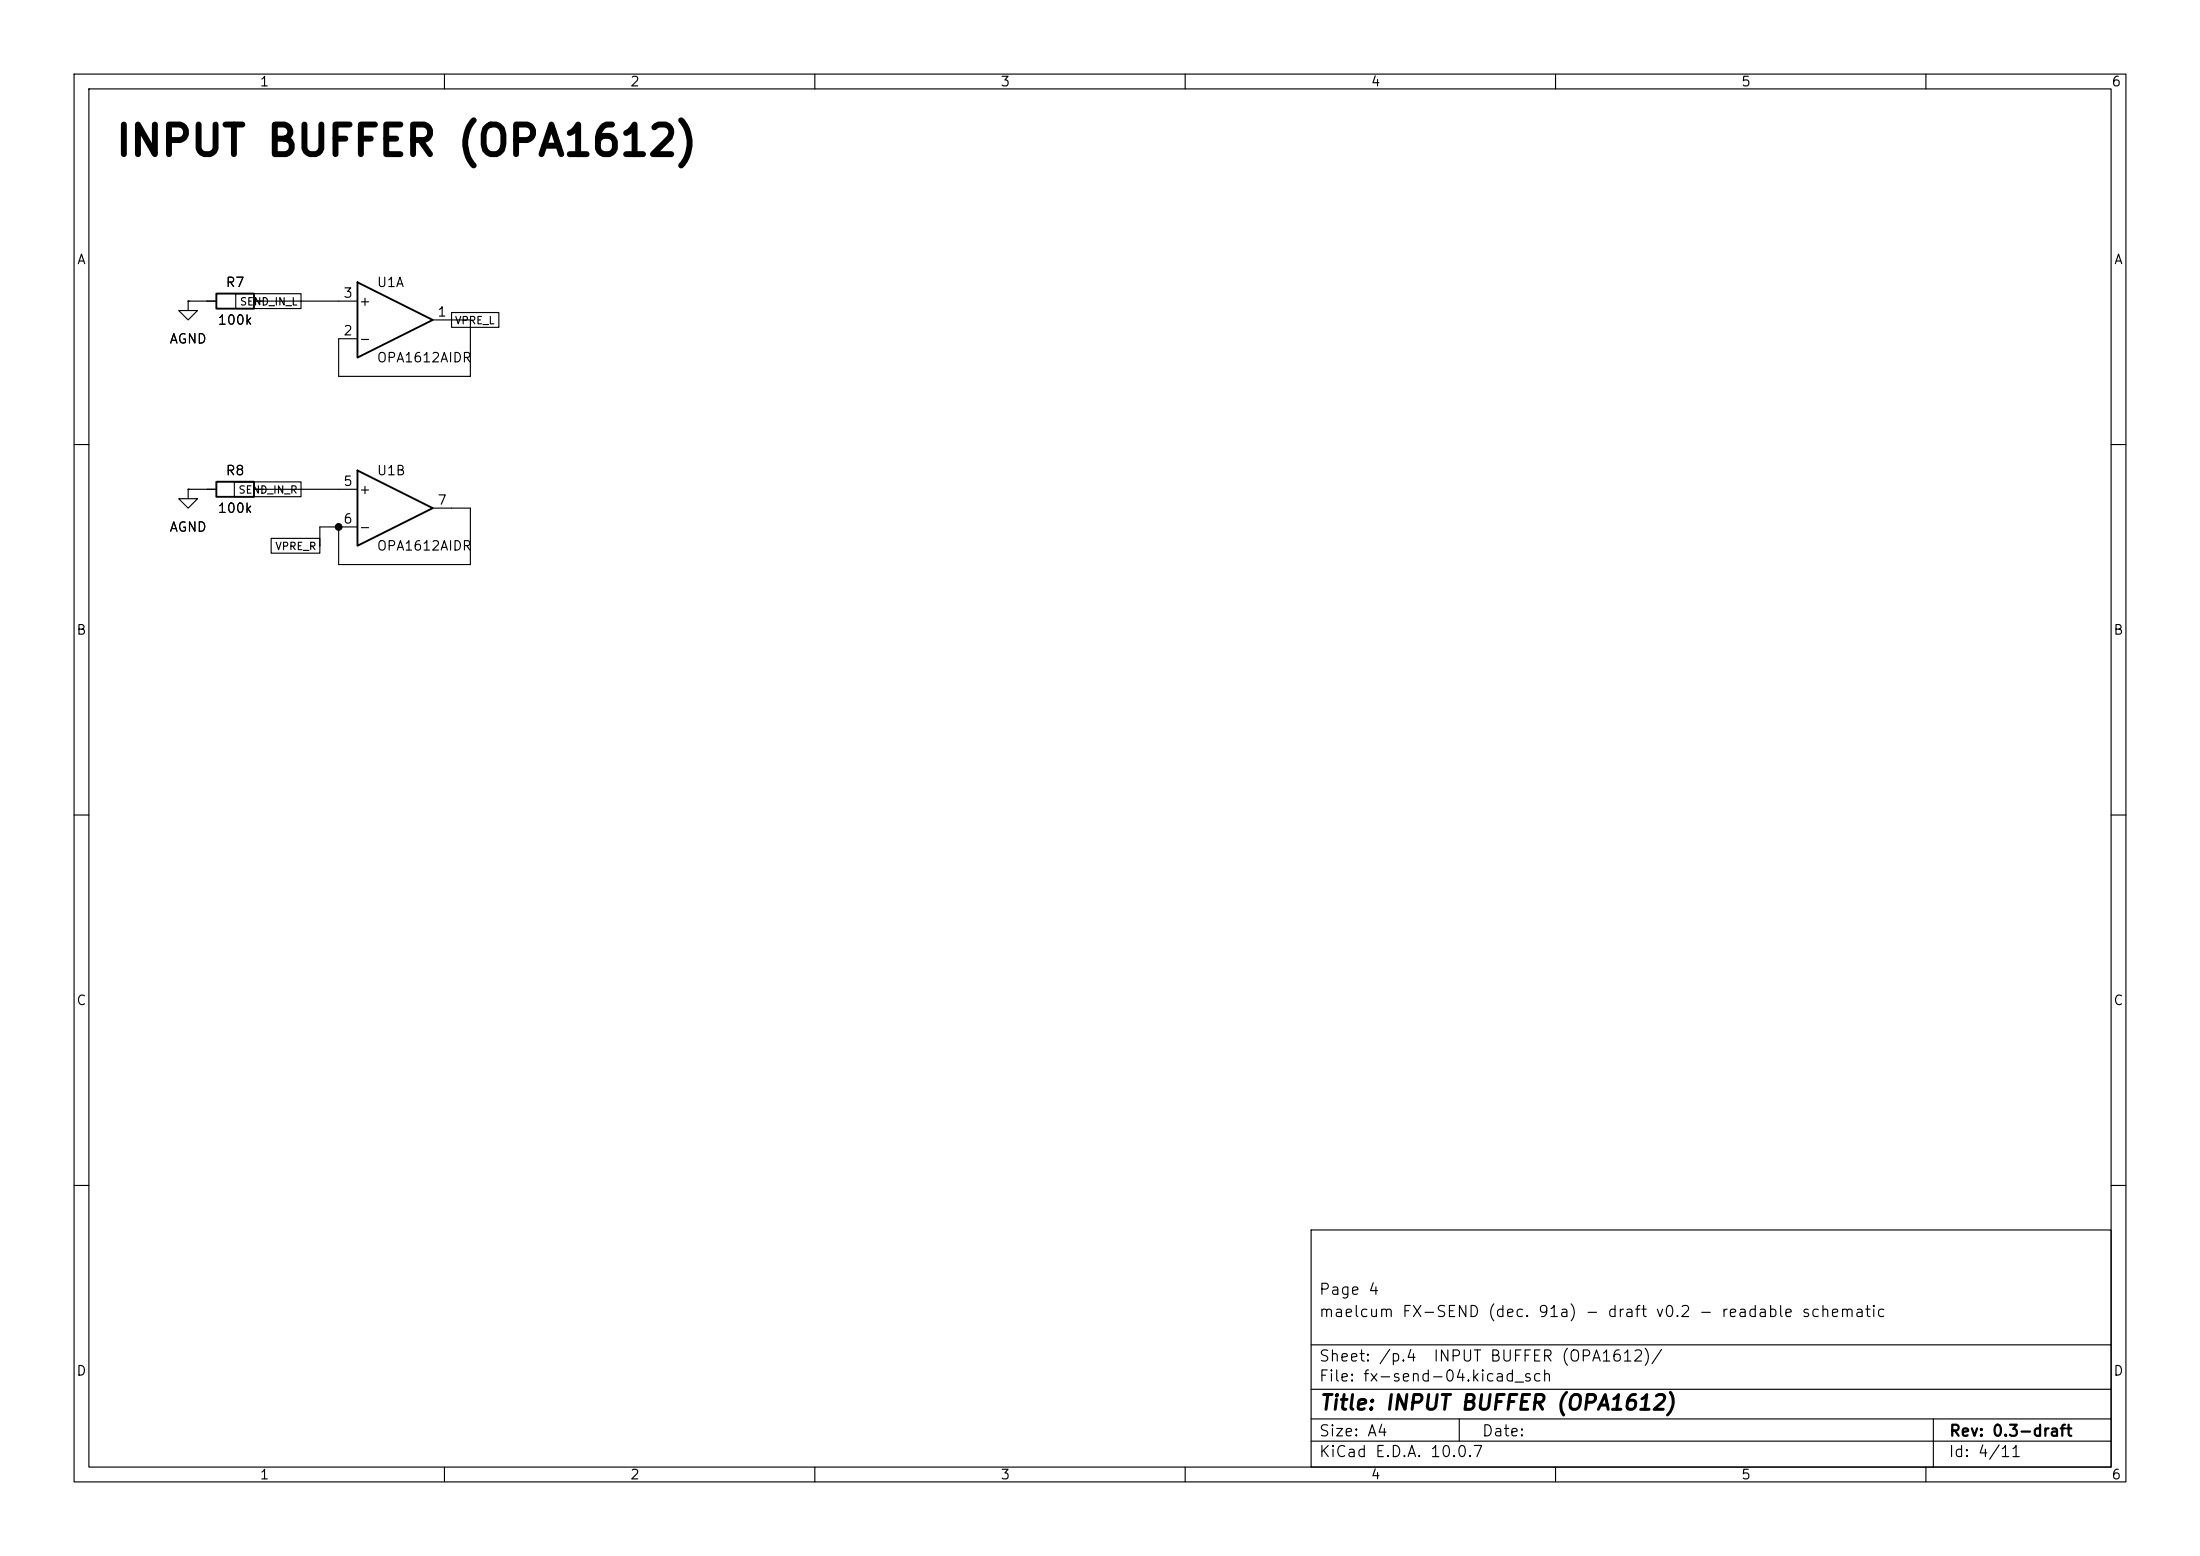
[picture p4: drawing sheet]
(kicad_sch
 (version 20260101)
 (generator "eeschema")
 (generator_version "10.0")
 (paper "A4")
 (title_block
  (title "INPUT BUFFER (OPA1612)")
  (rev "0.3-draft")
  (comment 1 "maelcum FX-SEND (dec. 91a) - draft v0.2 - readable schematic")
  (comment 2 "Page 4"))
 (lib_symbols
  (symbol
   "Amplifier_Operational:OPA1612AxD"
   (pin_names
    (offset 0.127)) (exclude_from_sim no) (in_bom yes) (on_board yes)
   (in_pos_files yes)
   (duplicate_pin_numbers_are_jumpers no)
   (property
    "Reference"
    "U" (at 0 5.08 0) (show_name no) (do_not_autoplace no) (effects (font (size 1.27 1.27)) (justify left)))
   (property
    "Value"
    "OPA1612AxD" (at 0 -5.08 0) (show_name no) (do_not_autoplace no) (effects (font (size 1.27 1.27)) (justify left)))
   (property
    "Footprint"
    "" (at 0 0 0) (show_name no) (do_not_autoplace no) (hide yes) (effects (font (size 1.27 1.27))))
   (property
    "Datasheet"
    "http://www.ti.com/lit/ds/symlink/opa1612.pdf" (at 0 0 0) (show_name no) (do_not_autoplace no) (hide yes) (effects (font (size 1.27 1.27))))
   (property
    "Description"
    "Dual SoundPlus High Performance, Bipolar-Input Audio Operational Amplifiers, SOIC-8" (at 0 0 0) (show_name no) (do_not_autoplace no) (hide yes) (effects (font (size 1.27 1.27))))
   (property
    "ki_locked"
    "" (at 0 0 0) (show_name no) (do_not_autoplace no) (effects (font (size 1.27 1.27))))
   (property
    "ki_keywords"
    "dual opamp" (at 0 0 0) (show_name no) (do_not_autoplace no) (hide yes) (effects (font (size 1.27 1.27))))
   (property
    "ki_fp_filters"
    "SOIC*3.9x4.9mm*P1.27mm* DIP*W7.62mm* TO*99* OnSemi*Micro8* TSSOP*3x3mm*P0.65mm* TSSOP*4.4x3mm*P0.65mm* MSOP*3x3mm*P0.65mm* SSOP*3.9x4.9mm*P0.635mm* LFCSP*2x2mm*P0.5mm* *SIP* SOIC*5.3x6.2mm*P1.27mm*" (at 0 0 0) (show_name no) (do_not_autoplace no) (hide yes) (effects (font (size 1.27 1.27))))
   (symbol
    "OPA1612AxD_1_1"
    (polyline (pts (xy -5.08 5.08) (xy 5.08 0) (xy -5.08 -5.08) (xy -5.08 5.08)) (stroke (width 0.254) (type default)) (fill (type background)))
    (pin
    output
    line (at 7.62 0 180) (length 2.54) (name
    "" (effects (font (size 1.27 1.27)))) (number
    "1" (effects (font (size 1.27 1.27)))))
    (pin
    input
    line (at -7.62 -2.54 0) (length 2.54) (name
    "-" (effects (font (size 1.27 1.27)))) (number
    "2" (effects (font (size 1.27 1.27)))))
    (pin
    input
    line (at -7.62 2.54 0) (length 2.54) (name
    "+" (effects (font (size 1.27 1.27)))) (number
    "3" (effects (font (size 1.27 1.27))))))
   (symbol
    "OPA1612AxD_2_1"
    (polyline (pts (xy -5.08 5.08) (xy 5.08 0) (xy -5.08 -5.08) (xy -5.08 5.08)) (stroke (width 0.254) (type default)) (fill (type background)))
    (pin
    input
    line (at -7.62 2.54 0) (length 2.54) (name
    "+" (effects (font (size 1.27 1.27)))) (number
    "5" (effects (font (size 1.27 1.27)))))
    (pin
    input
    line (at -7.62 -2.54 0) (length 2.54) (name
    "-" (effects (font (size 1.27 1.27)))) (number
    "6" (effects (font (size 1.27 1.27)))))
    (pin
    output
    line (at 7.62 0 180) (length 2.54) (name
    "" (effects (font (size 1.27 1.27)))) (number
    "7" (effects (font (size 1.27 1.27))))))
   (symbol
    "OPA1612AxD_3_1"
    (pin
    power_in
    line (at -2.54 -7.62 90) (length 3.81) (name
    "V-" (effects (font (size 1.27 1.27)))) (number
    "4" (effects (font (size 1.27 1.27)))))
    (pin
    power_in
    line (at -2.54 7.62 270) (length 3.81) (name
    "V+" (effects (font (size 1.27 1.27)))) (number
    "8" (effects (font (size 1.27 1.27))))))
   (embedded_fonts no))
  (symbol
   "Device:R"
   (pin_numbers (hide yes))
   (pin_names
    (offset 0)) (exclude_from_sim no) (in_bom yes) (on_board yes)
   (in_pos_files yes)
   (duplicate_pin_numbers_are_jumpers no)
   (property
    "Reference"
    "R" (at 2.032 0 90) (show_name no) (do_not_autoplace no) (effects (font (size 1.27 1.27))))
   (property
    "Value"
    "R" (at 0 0 90) (show_name no) (do_not_autoplace no) (effects (font (size 1.27 1.27))))
   (property
    "Footprint"
    "" (at -1.778 0 90) (show_name no) (do_not_autoplace no) (hide yes) (effects (font (size 1.27 1.27))))
   (property
    "Datasheet"
    "" (at 0 0 0) (show_name no) (do_not_autoplace no) (hide yes) (effects (font (size 1.27 1.27))))
   (property
    "Description"
    "Resistor" (at 0 0 0) (show_name no) (do_not_autoplace no) (hide yes) (effects (font (size 1.27 1.27))))
   (property
    "ki_keywords"
    "R res resistor" (at 0 0 0) (show_name no) (do_not_autoplace no) (hide yes) (effects (font (size 1.27 1.27))))
   (property
    "ki_fp_filters"
    "R_*" (at 0 0 0) (show_name no) (do_not_autoplace no) (hide yes) (effects (font (size 1.27 1.27))))
   (symbol
    "R_0_1"
    (rectangle (start -1.016 -2.54) (end 1.016 2.54) (stroke (width 0.254) (type default)) (fill (type none))))
   (symbol
    "R_1_1"
    (pin
    passive
    line (at 0 3.81 270) (length 1.27) (name
    "" (effects (font (size 1.27 1.27)))) (number
    "1" (effects (font (size 1.27 1.27)))))
    (pin
    passive
    line (at 0 -3.81 90) (length 1.27) (name
    "" (effects (font (size 1.27 1.27)))) (number
    "2" (effects (font (size 1.27 1.27))))))
   (embedded_fonts no))
  (symbol
   "power:GND"
   (power global)
   (pin_numbers (hide yes))
   (pin_names
    (offset 0) (hide yes)) (exclude_from_sim no) (in_bom yes) (on_board yes)
   (in_pos_files yes)
   (duplicate_pin_numbers_are_jumpers no)
   (property
    "Reference"
    "#PWR" (at 0 -6.35 0) (show_name no) (do_not_autoplace no) (hide yes) (effects (font (size 1.27 1.27))))
   (property
    "Value"
    "GND" (at 0 -3.81 0) (show_name no) (do_not_autoplace no) (effects (font (size 1.27 1.27))))
   (property
    "Footprint"
    "" (at 0 0 0) (show_name no) (do_not_autoplace no) (hide yes) (effects (font (size 1.27 1.27))))
   (property
    "Datasheet"
    "" (at 0 0 0) (show_name no) (do_not_autoplace no) (hide yes) (effects (font (size 1.27 1.27))))
   (property
    "Description"
    "Power symbol creates a global label with name \"GND\" , ground" (at 0 0 0) (show_name no) (do_not_autoplace no) (hide yes) (effects (font (size 1.27 1.27))))
   (property
    "ki_keywords"
    "global power" (at 0 0 0) (show_name no) (do_not_autoplace no) (hide yes) (effects (font (size 1.27 1.27))))
   (symbol
    "GND_0_1"
    (polyline (pts (xy 0 0) (xy 0 -1.27) (xy 1.27 -1.27) (xy 0 -2.54) (xy -1.27 -1.27) (xy 0 -1.27)) (stroke (width 0) (type default)) (fill (type none))))
   (symbol
    "GND_1_1"
    (pin
    power_in
    line (at 0 0 270) (length 0) (name
    "" (effects (font (size 1.27 1.27)))) (number
    "1" (effects (font (size 1.27 1.27))))))
   (embedded_fonts no)))
 (text
  "INPUT BUFFER (OPA1612)"
  (exclude_from_sim no)
  (at 15.24 21.59 0)
  (effects (font (size 4 4)
    (bold yes)) (justify left bottom)))
 (symbol
  (lib_id "Amplifier_Operational:OPA1612AxD")
  (at 53.34 43.18 0)
  (unit 1)
  (body_style 1)
  (exclude_from_sim no)
  (in_bom yes)
  (on_board yes)
  (dnp no)
  (property
   "Reference"
   "U1" (at 50.8 38.1 0) (effects (font (size 1.27 1.27)) (justify left)))
  (property
   "Value"
   "OPA1612AIDR" (at 50.8 48.26 0) (effects (font (size 1.27 1.27)) (justify left)))
  (property
   "Footprint"
   "Package_SO:SOIC-8_3.9x4.9mm_P1.27mm" (at 53.34 43.18 0) (effects (font (size 1.27 1.27)) (justify left) (hide yes)))
  (property
   "Datasheet"
   "" (at 53.34 43.18 0) (effects (font (size 1.27 1.27)) (justify left) (hide yes)))
  (pin
   "1")
  (pin
   "2")
  (pin
   "3")
  (instances (project
    "fx-send" (path
    "/aba666c3-d135-51f3-a3f2-971c4aa84210/712367ea-ff13-5b0d-bc22-3b92e7066adf" (reference "U1") (unit 1)))))
 (wire
  (pts (xy 45.72 40.64) (xy 40.64 40.64))
  (stroke (width 0) (type default)))
 (symbol
  (lib_id "Device:R")
  (at 31.75 40.64 270)
  (unit 1)
  (body_style 1)
  (exclude_from_sim no)
  (in_bom yes)
  (on_board yes)
  (dnp no)
  (property
   "Reference"
   "R7" (at 31.75 38.1 90) (effects (font (size 1.27 1.27))))
  (property
   "Value"
   "100k" (at 31.75 43.18 90) (effects (font (size 1.27 1.27))))
  (property
   "Footprint"
   "Resistor_SMD:R_0805_2012Metric" (at 31.75 40.64 0) (effects (font (size 1.27 1.27)) (justify left) (hide yes)))
  (property
   "Datasheet"
   "" (at 31.75 40.64 0) (effects (font (size 1.27 1.27)) (justify left) (hide yes)))
  (property
   "Nota"
   "NOTA: tiene l'ingresso a massa senza canale" (at 31.75 40.64 0) (effects (font (size 1.27 1.27)) (justify left) (hide yes)))
  (pin
   "1")
  (pin
   "2")
  (instances (project
    "fx-send" (path
    "/aba666c3-d135-51f3-a3f2-971c4aa84210/712367ea-ff13-5b0d-bc22-3b92e7066adf" (reference "R7") (unit 1)))))
 (wire
  (pts (xy 40.64 40.64) (xy 35.56 40.64))
  (stroke (width 0) (type default)))
 (wire
  (pts (xy 25.4 40.64) (xy 27.94 40.64))
  (stroke (width 0) (type default)))
 (symbol
  (lib_id "power:GND")
  (at 25.4 40.64 0)
  (unit 1)
  (body_style 1)
  (exclude_from_sim no)
  (in_bom yes)
  (on_board yes)
  (dnp no)
  (property
   "Reference"
   "#PWR001" (at 25.4 40.64 0) (effects (font (size 1.27 1.27)) (justify left) (hide yes)))
  (property
   "Value"
   "AGND" (at 25.4 45.72 0) (effects (font (size 1.27 1.27))))
  (property
   "Footprint"
   "" (at 25.4 40.64 0) (effects (font (size 1.27 1.27)) (justify left) (hide yes)))
  (property
   "Datasheet"
   "" (at 25.4 40.64 0) (effects (font (size 1.27 1.27)) (justify left) (hide yes)))
  (pin
   "1")
  (instances (project
    "fx-send" (path
    "/aba666c3-d135-51f3-a3f2-971c4aa84210/712367ea-ff13-5b0d-bc22-3b92e7066adf" (reference "#PWR001") (unit 1)))))
 (symbol
  (lib_id "Amplifier_Operational:OPA1612AxD")
  (at 53.34 68.58 0)
  (unit 2)
  (body_style 1)
  (exclude_from_sim no)
  (in_bom yes)
  (on_board yes)
  (dnp no)
  (property
   "Reference"
   "U1" (at 50.8 63.5 0) (effects (font (size 1.27 1.27)) (justify left)))
  (property
   "Value"
   "OPA1612AIDR" (at 50.8 73.66 0) (effects (font (size 1.27 1.27)) (justify left)))
  (property
   "Footprint"
   "Package_SO:SOIC-8_3.9x4.9mm_P1.27mm" (at 53.34 68.58 0) (effects (font (size 1.27 1.27)) (justify left) (hide yes)))
  (property
   "Datasheet"
   "" (at 53.34 68.58 0) (effects (font (size 1.27 1.27)) (justify left) (hide yes)))
  (pin
   "5")
  (pin
   "6")
  (pin
   "7")
  (instances (project
    "fx-send" (path
    "/aba666c3-d135-51f3-a3f2-971c4aa84210/712367ea-ff13-5b0d-bc22-3b92e7066adf" (reference "U1") (unit 2)))))
 (wire
  (pts (xy 45.72 66.04) (xy 40.64 66.04))
  (stroke (width 0) (type default)))
 (symbol
  (lib_id "Device:R")
  (at 31.75 66.04 270)
  (unit 1)
  (body_style 1)
  (exclude_from_sim no)
  (in_bom yes)
  (on_board yes)
  (dnp no)
  (property
   "Reference"
   "R8" (at 31.75 63.5 90) (effects (font (size 1.27 1.27))))
  (property
   "Value"
   "100k" (at 31.75 68.58 90) (effects (font (size 1.27 1.27))))
  (property
   "Footprint"
   "Resistor_SMD:R_0805_2012Metric" (at 31.75 66.04 0) (effects (font (size 1.27 1.27)) (justify left) (hide yes)))
  (property
   "Datasheet"
   "" (at 31.75 66.04 0) (effects (font (size 1.27 1.27)) (justify left) (hide yes)))
  (pin
   "1")
  (pin
   "2")
  (instances (project
    "fx-send" (path
    "/aba666c3-d135-51f3-a3f2-971c4aa84210/712367ea-ff13-5b0d-bc22-3b92e7066adf" (reference "R8") (unit 1)))))
 (wire
  (pts (xy 40.64 66.04) (xy 35.56 66.04))
  (stroke (width 0) (type default)))
 (wire
  (pts (xy 25.4 66.04) (xy 27.94 66.04))
  (stroke (width 0) (type default)))
 (symbol
  (lib_id "power:GND")
  (at 25.4 66.04 0)
  (unit 1)
  (body_style 1)
  (exclude_from_sim no)
  (in_bom yes)
  (on_board yes)
  (dnp no)
  (property
   "Reference"
   "#PWR002" (at 25.4 66.04 0) (effects (font (size 1.27 1.27)) (justify left) (hide yes)))
  (property
   "Value"
   "AGND" (at 25.4 71.12 0) (effects (font (size 1.27 1.27))))
  (property
   "Footprint"
   "" (at 25.4 66.04 0) (effects (font (size 1.27 1.27)) (justify left) (hide yes)))
  (property
   "Datasheet"
   "" (at 25.4 66.04 0) (effects (font (size 1.27 1.27)) (justify left) (hide yes)))
  (pin
   "1")
  (instances (project
    "fx-send" (path
    "/aba666c3-d135-51f3-a3f2-971c4aa84210/712367ea-ff13-5b0d-bc22-3b92e7066adf" (reference "#PWR002") (unit 1)))))
 (wire
  (pts (xy 45.72 71.12) (xy 43.18 71.12))
  (stroke (width 0) (type default)))
 (wire
  (pts (xy 43.18 71.12) (xy 43.18 73.66))
  (stroke (width 0) (type default)))
 (wire
  (pts (xy 45.72 45.72) (xy 45.72 50.8))
  (stroke (width 0) (type default)))
 (wire
  (pts (xy 45.72 50.8) (xy 63.5 50.8))
  (stroke (width 0) (type default)))
 (wire
  (pts (xy 63.5 50.8) (xy 63.5 43.18))
  (stroke (width 0) (type default)))
 (wire
  (pts (xy 63.5 43.18) (xy 60.96 43.18))
  (stroke (width 0) (type default)))
 (wire
  (pts (xy 45.72 71.12) (xy 45.72 76.2))
  (stroke (width 0) (type default)))
 (wire
  (pts (xy 45.72 76.2) (xy 63.5 76.2))
  (stroke (width 0) (type default)))
 (wire
  (pts (xy 63.5 76.2) (xy 63.5 68.58))
  (stroke (width 0) (type default)))
 (wire
  (pts (xy 63.5 68.58) (xy 60.96 68.58))
  (stroke (width 0) (type default)))
 (junction
  (at 45.72 71.12)
  (diameter 0)
  (color 0 0 0 0))
 (global_label
  "VPRE_L"
  (shape passive)
  (at 60.96 43.18 0)
  (fields_autoplaced yes)
  (effects (font (size 1 1)) (justify left)))
 (global_label
  "SEND_IN_L"
  (shape passive)
  (at 40.64 40.64 180)
  (fields_autoplaced yes)
  (effects (font (size 1 1)) (justify right)))
 (global_label
  "SEND_IN_R"
  (shape passive)
  (at 40.64 66.04 180)
  (fields_autoplaced yes)
  (effects (font (size 1 1)) (justify right)))
 (global_label
  "VPRE_R"
  (shape passive)
  (at 43.18 73.66 180)
  (fields_autoplaced yes)
  (effects (font (size 1 1)) (justify right))))
